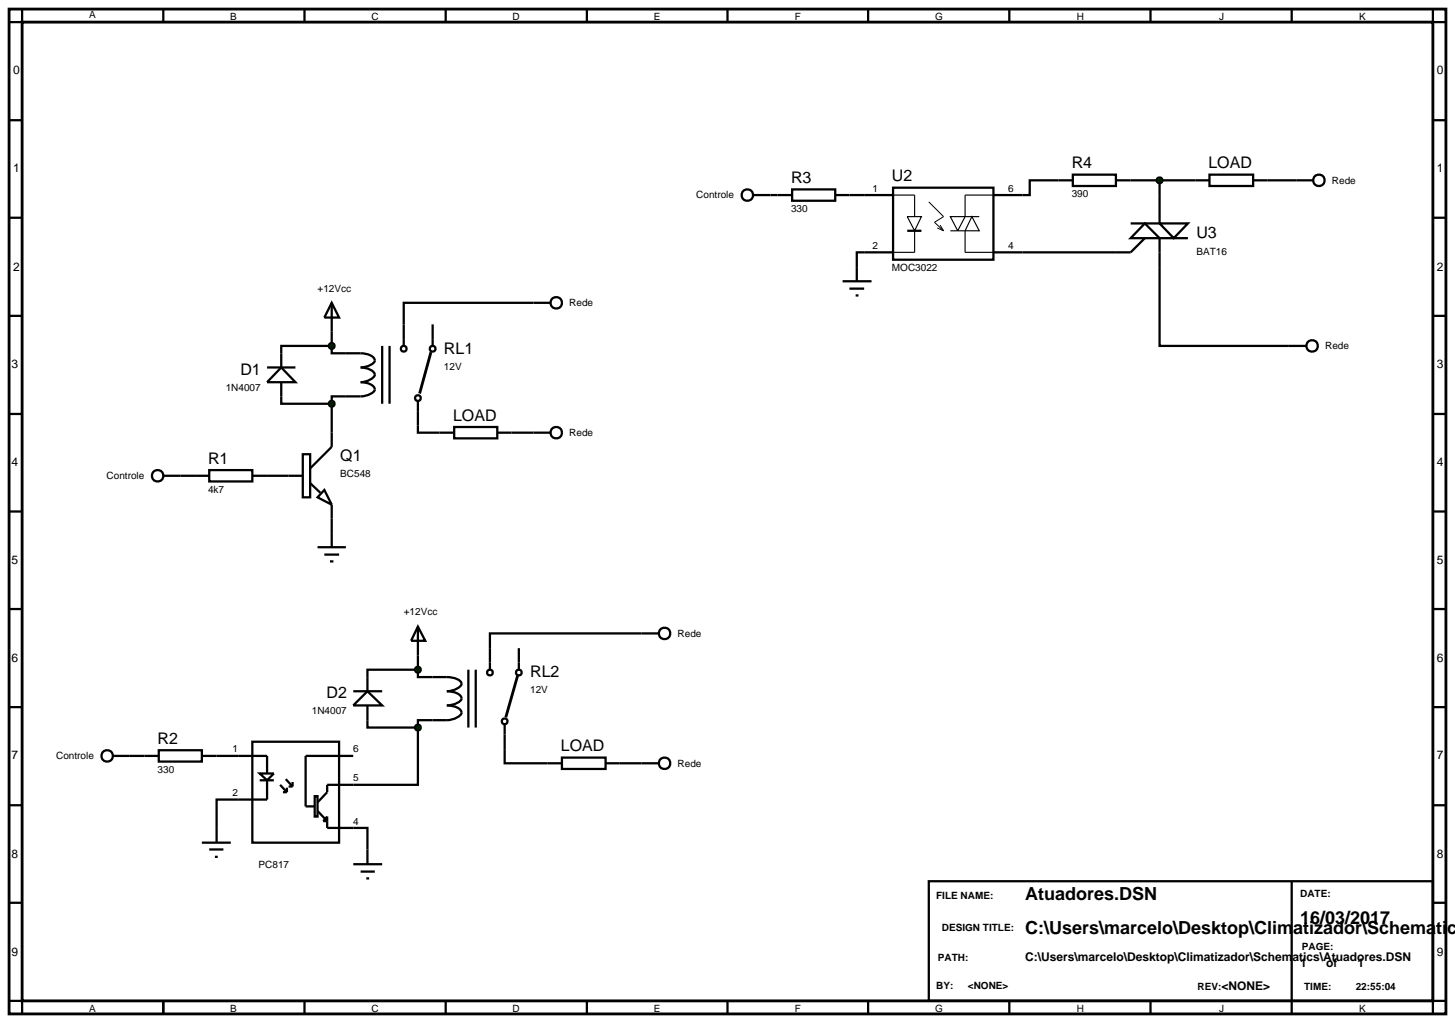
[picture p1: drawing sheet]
<svg xmlns="http://www.w3.org/2000/svg" width="257mm" height="180mm" viewBox="0 0 257 180" stroke-linecap="round" stroke-linejoin="round" font-family="sans-serif">
<path d="M1.6 1.6h253.4v177.2h-253.4zM3.9 3.9h248.8v172.6h-248.8zM76 62.1l-2 7.3" fill="none" stroke="#000" stroke-width=".5"/>
<g fill="none" stroke="#000" stroke-width=".4">
<path d="M3.9 1.6v2.3h-2.3M28.8 1.6v2.3M53.7 1.6v2.3M78.6 1.6v2.3M103.5 1.6v2.3M128.3 1.6v2.3M153.1 1.6v2.3M178 1.6v2.3M202.9 1.6v2.3M227.8 1.6v2.3M252.7 1.6v2.3h2.3M1.6 21.2h2.3"/>
<path d="M1.6 38.4h2.3M135.9 34.4h1.2M149.8 34.4h2.6M186.7 31.8h-5.1v2.6h-1.3M199.4 31.8h11.4M204.5 31.8v2.6M223.5 31.8h5.1M252.7 21.2h2.3M252.7 38.4h2.3M1.6 55.7h2.3M58.5 53.4l1.3 2.6h-2.6zM58.5 53.4v7.6"/>
<path d="M76.3 57.2v3.8M94.1 53.4h-22.9v7.6M152.4 44.5h-1.3v2.6M180.3 44.5h16.5M204.5 47.1v13.9h22.8M252.7 55.7h2.3M1.6 73h2.3M47.1 64.8h5M49.6 67.4v3.8h8.9M49.6 64.8l2.5 2.6h-5zM58.5 61v1.3h2.5a8.3 8.3 0 0 1 4.3 .3 .91 .91 0 0 1 .7 1.3 3.3 3.3 0 0 1-2.4 .9 2.4 2.4 0 0 1 2.5 1.3 2.73 2.73 0 0 1-2.5 1.3 3.1 3.1 0 0 1 2.4 .9l.1 .4a2.7 2.7 0 0 1-2.5 1.2h-5.1v1.3M58.5 61h-8.9v3.8"/>
<path d="M58.5 71.2v7.6l-3.8 3.8M67.4 61v10.2M68.7 61v10.2M73.7 70.7v5.6h3.8M90.2 76.3h3.9M252.7 73h2.3M1.6 90.2h2.3M31.8 83.9h5.1M36.9 82.9h7.6v2h-7.6zM44.5 83.9h8.9M53.4 80.1h1.3v7.6h-1.3zM54.7 85.2l1.8 1.7"/>
<path d="M56 96.5h5M57.2 86.4l1.3 2.6-2.5-1.3zM57.2 97.8h2.6M58.2 99h.6M58.5 89v7.5M252.7 90.2h2.3M1.6 107.4h2.3M73.7 118.1v1.3h2.6M73.7 118.1h-8.9v1.3M73.7 115.6v2.5M113.1 111.7h-26.7v2.6M252.7 107.4h2.3"/>
<path d="M1.6 124.7h2.3M22.9 133.3h2.6M38.2 133.3h3.8M64.8 127v1.3h8.9M73.7 128.3v10.1h-11.4M76.3 127h-2.6v1.3M89 132.1v2.5h7.6M109.3 134.6h3.8M252.7 124.7h2.3M1.6 142h2.3M1.6 159.2h2.3M42 141h-3.8v5"/>
<path d="M62.3 146h2.5v3.8M163.8 155.4h88.9v21.1h-88.9zM227.8 155.4v23.4M252.7 142h2.3M252.7 159.2h2.3M1.6 176.5h2.3v2.3M28.8 176.5v2.3M53.7 176.5v2.3M78.6 176.5v2.3M103.5 176.5v2.3M128.3 176.5v2.3M153.1 176.5v2.3"/>
<path d="M178 176.5v2.3M202.9 176.5v2.3M255 176.5h-2.3v2.3"/>
<circle cx="71.2" cy="61.5" r=".51"/>
<circle cx="73.7" cy="70.2" r=".51"/>
<circle cx="76.3" cy="61.5" r=".51"/>
</g>
<g fill="#004000" stroke="#000" stroke-width=".4">
<path d="M58.1 70.9l.4-.2-.5 .5zM58.5 70.7l.4 .2 .1 .3zM58.5 71.7l.5-.5-.1 .3zM58 71.2l.5 .5-.3-.1z"/>
<path d="M58.1 60.7l.4-.2-.5 .5zM58.5 60.5l.4 .2 .1 .3zM59 61l-.1 .3-.4 .2zM58 61l.5 .5-.4-.2z"/>
</g>
<g fill="#004000">
<path d="M58 71.2l.5-.5 .5 .5-.5 .5z"/>
<path d="M58 61l.5-.5 .5 .5-.5 .5z"/>
</g>
<g fill="none" stroke="#000" stroke-width=".4">
<path d="M28.8 83.9h3M64.8 119.4v2.5M73.7 110.5l1.3 2.5h-2.5zM73.7 110.5v5.1M76.3 119.4a9 9 0 0 1 4.3 .3l.7 .6 .1 .3a2.79 2.79 0 0 1-2.6 1.3 3.2 3.2 0 0 1 2.5 .9l.1 .4a2.77 2.77 0 0 1-2.6 1.2 3.2 3.2 0 0 1 2.5 .9 .9 .9 0 0 1-.7 1.2 6.9 6.9 0 0 1-4.3 .5M82.6 118.1v10.2M83.9 118.1v10.2M86.4 114.3v3.8M91.5 114.3v3.8M25.5 133.3h2.5M28 132.3h7.6v2h-7.6zM35.6 133.3h2.6"/>
<path d="M62.3 121.9h5.1M64.8 121.9l2.6 2.5h-5.1zM64.8 124.4v2.6M89 127.7v4.4M35.6 148.6h5.1M36.9 149.8h2.5M37.9 151.1h.5M38.2 146v2.6"/>
<circle cx="27.8" cy="83.9" r="1.01"/>
<circle cx="86.4" cy="118.6" r=".51"/>
<circle cx="91.5" cy="118.6" r=".51"/>
<circle cx="89" cy="127.2" r=".51"/>
</g>
<path d="M91.3 119.1l-2.1 7.4" fill="none" stroke="#000" stroke-width=".5"/>
<path d="M73.4 117.7l.3-.1-.5 .5zM73.7 117.6l.3 .1 .2 .4zM73.7 118.6l.5-.5-.2 .4zM73.2 118.1l.5 .5-.4-.2z" fill="#004000" stroke="#000" stroke-width=".4"/>
<path d="M73.7 117.6l.5 .5-.5 .5-.5-.5z" fill="#004000"/>
<g fill="none" stroke="#000" stroke-width=".4">
<path d="M113.1 111.7h3.1M19.9 133.3h3M42 133.3h5.1v3.1M44.5 130.8h15.3v17.8h-15.3zM45.8 136.4h2.5l-1.2 1.2zM45.8 137.6h2.5M47.1 137.6v3.4h-5.1M49.4 138.4l1.2 1.3M49.9 139.7h.7M50.4 137.4l1.2 1.3M50.6 138.9v.8M50.9 138.7h.7"/>
<path d="M51.6 137.9v.8M62.3 133.3h-8.4v8.9h1.6M62.3 138.4h-4.6v1.3l-1.7 1.8M55.5 140.4h.5v3.6h-.5zM56 143l1.7 1.8h-.7l.7-.8v2h4.6"/>
<circle cx="117.2" cy="111.7" r="1.01"/>
<circle cx="18.9" cy="133.3" r="1.01"/>
</g>
<path d="M73.4 127.9l.3-.1-.5 .5zM73.7 127.8l.3 .1 .2 .4zM73.7 128.8l.5-.5-.2 .4zM73.2 128.3l.5 .5-.3-.1z" fill="#004000" stroke="#000" stroke-width=".4"/>
<path d="M73.7 127.8l.5 .5-.5 .5-.5-.5z" fill="#004000"/>
<g fill="none" stroke="#000" stroke-width=".4">
<path d="M132.8 34.4h3.1M137.1 34.4h2.6M139.7 33.4h7.6v2h-7.6zM147.3 34.4h2.5M152.4 34.4h5.1M157.5 33.1h17.7v12.7h-17.7zM175.2 34.4h5.1M186.7 31.8h2.5M189.2 30.8h7.6v2h-7.6zM196.8 31.8h2.6M199.4 39.4h5.1M201.9 39.4l2.6 2.6h-5.1z"/>
<path d="M204.5 39.4h5l-2.5 2.6zM204.5 34.4v5M210.8 31.8h2.5M213.3 30.8h7.7v2h-7.7zM221 31.8h2.5M148.6 49.6h5.1M149.8 50.9h2.6M150.9 52.1h.5M151.1 47.1v2.5M152.4 44.5h5.1M160 40.7h2.5M175.2 44.5h5.1"/>
<path d="M201.9 42l-2.5 2.5h-2.6M204.5 42h5M204.5 42v5.1M227.3 61h3.1M62.3 152.4h5.1M63.6 153.7h2.5M64.6 154.9h.5M64.8 149.8v2.6"/>
<circle cx="131.8" cy="34.4" r="1.01"/>
<circle cx="231.4" cy="61" r="1.01"/>
</g>
<path d="M157.5 34.4h3.8v3.8M160 38.2h2.5l-1.2 2.5zM167.6 38.2h2.6l-1.3 2.5zM171.4 38.2l1.3 2.5h-2.5zM175.2 34.4h-5v3.8h2.5M161.3 40.7v3.8h-3.8M167.6 40.7h2.6M170.2 40.7v3.8h5" fill="none" stroke="#000" stroke-width=".2"/>
<path d="M163.8 35.6l2.6 2.6-1.6 1 1.6 1.5M165.8 39.7l.6 1M165.3 40.2l1.1 .5" fill="none" stroke="#000" stroke-width=".18"/>
<path d="M204.2 31.4l.3-.1-.5 .5zM204.5 31.3l.4 .2 .1 .3zM204.5 32.3l.5-.5-.1 .3zM204 31.8l.5 .5-.4-.2z" fill="#004000" stroke="#000" stroke-width=".4"/>
<path d="M204.5 31.3l.5 .5-.5 .5-.5-.5z" fill="#004000"/>
<g fill="none" stroke="#000" stroke-width=".4">
<path d="M228.6 31.8h3M94.1 53.4h3M77.5 76.3h2.6M80.1 75.3h7.6v2h-7.6zM87.7 76.3h2.5M94.1 76.3h3M96.6 134.6h2.5M99.1 133.6h7.7v2h-7.7zM106.8 134.6h2.5M113.1 134.6h3.1"/>
<circle cx="232.6" cy="31.8" r="1.01"/>
<circle cx="98.1" cy="53.4" r="1.01"/>
<circle cx="98.1" cy="76.3" r="1.01"/>
<circle cx="117.2" cy="134.6" r="1.01"/>
</g>
<g font-size="3.2">
<text x="180.8" y="158.8">Atuadores.DSN</text>
<text x="180.8" y="164.7">C:\Users\marcelo\Desktop\Climatizador\Schematics</text>
<text x="229.3" y="162.9">16/03/2017</text>
</g>
<g font-size="2.8">
<text x="189" y="29.7">R4</text>
<text x="213.1" y="29.7">LOAD</text>
<text x="139.5" y="32.3">R3</text>
<text x="157.3" y="32">U2</text>
<text x="211" y="42">U3</text>
<text x="78.3" y="62.4">RL1</text>
<text x="42.4" y="66.2">D1</text>
<text x="79.9" y="74.2">LOAD</text>
<text x="36.7" y="81.8">R1</text>
<text x="60" y="81.4">Q1</text>
<text x="93.5" y="119.4">RL2</text>
<text x="57.6" y="123.2">D2</text>
<text x="27.8" y="131.2">R2</text>
<text x="98.9" y="132.5">LOAD</text>
</g>
<g font-size="2.1">
<text x="2.3" y="13.1">0</text>
<text x="253.4" y="13.1">0</text>
<text x="2.3" y="30.4">1</text>
<text x="253.4" y="30.4">1</text>
<text x="2.3" y="47.7">2</text>
<text x="253.4" y="47.7">2</text>
<text x="2" y="64.9">3</text>
<text x="253.4" y="64.9">3</text>
<text x="2" y="82.2">4</text>
<text x="253.4" y="82.2">4</text>
<text x="2" y="99.4">5</text>
<text x="253.4" y="99.4">5</text>
<text x="2" y="116.7">6</text>
<text x="253.4" y="116.7">6</text>
<text x="2" y="133.9">7</text>
<text x="253.4" y="133.9">7</text>
<text x="2" y="151.2">8</text>
<text x="253.4" y="151.2">8</text>
<text x="2" y="168.5">9</text>
<text x="180.8" y="169.5">C:\Users\marcelo\Desktop\Climatizador\Schematics\Atuadores.DSN</text>
<text x="229.3" y="170.5">1</text>
<text x="233.9" y="170.5">of</text>
<text x="239.4" y="170.5">1</text>
<text x="253.4" y="168.5">9</text>
<text x="215.4" y="174.6">&lt;NONE&gt;</text>
</g>
<g font-size="1.8">
<text x="15.7" y="3.2">A</text>
<text x="40.6" y="3.5">B</text>
<text x="65.5" y="3.5">C</text>
<text x="90.4" y="3.5">D</text>
<text x="115.3" y="3.5">E</text>
<text x="140.2" y="3.5">F</text>
<text x="164.9" y="3.5">G</text>
<text x="189.9" y="3.5">H</text>
<text x="215" y="3.5">J</text>
<text x="239.7" y="3.5">K</text>
<text x="122.8" y="35">Controle</text>
<text x="153.9" y="33.8">1</text>
<text x="177.8" y="33.8">6</text>
<text x="189" y="34.8">390</text>
<text x="234.9" y="32.4">Rede</text>
<text x="139.5" y="37.4">330</text>
<text x="153.9" y="43.9">2</text>
<text x="157.3" y="47.8">MOC3022</text>
<text x="177.8" y="43.9">4</text>
<text x="211" y="44.9">BAT16</text>
<text x="56" y="51.5">+12Vcc</text>
<text x="100.4" y="54">Rede</text>
<text x="78.3" y="65.2">12V</text>
<text x="233.7" y="61.6">Rede</text>
<text x="39.8" y="69">1N4007</text>
<text x="100.4" y="76.9">Rede</text>
<text x="18.8" y="84.5">Controle</text>
<text x="36.7" y="86.9">4k7</text>
<text x="60" y="84.2">BC548</text>
<text x="71.2" y="108.5">+12Vcc</text>
<text x="119.5" y="112.3">Rede</text>
<text x="55" y="126">1N4007</text>
<text x="93.5" y="122.2">12V</text>
<text x="9.9" y="133.9">Controle</text>
<text x="27.8" y="136.3">330</text>
<text x="41" y="132.7">1</text>
<text x="62.3" y="132.7">6</text>
<text x="62.3" y="137.8">5</text>
<text x="119.5" y="135.2">Rede</text>
<text x="41" y="140.4">2</text>
<text x="62.3" y="145.4">4</text>
<text x="45.6" y="153.1">PC817</text>
<text x="165.1" y="158.6">FILE NAME:</text>
<text x="229.3" y="158.1">DATE:</text>
<text x="166.1" y="164.2">DESIGN TITLE:</text>
<text x="229.6" y="167.5">PAGE:</text>
<text x="165.4" y="169.5">PATH:</text>
<text x="15.7" y="178.4">A</text>
<text x="40.6" y="178.4">B</text>
<text x="65.5" y="178.4">C</text>
<text x="90.4" y="178.4">D</text>
<text x="115.3" y="178.4">E</text>
<text x="140.2" y="178.4">F</text>
<text x="164.9" y="178.4">G</text>
<text x="165.1" y="174.4">BY:</text>
<text x="170.7" y="174.4">&lt;NONE&gt;</text>
<text x="189.9" y="178.4">H</text>
<text x="211.2" y="174.6">REV:</text>
<text x="215" y="178.4">J</text>
<text x="230" y="174.6">TIME:</text>
<text x="239.1" y="174.6">22:55:04</text>
<text x="239.7" y="178.4">K</text>
</g>
</svg>
